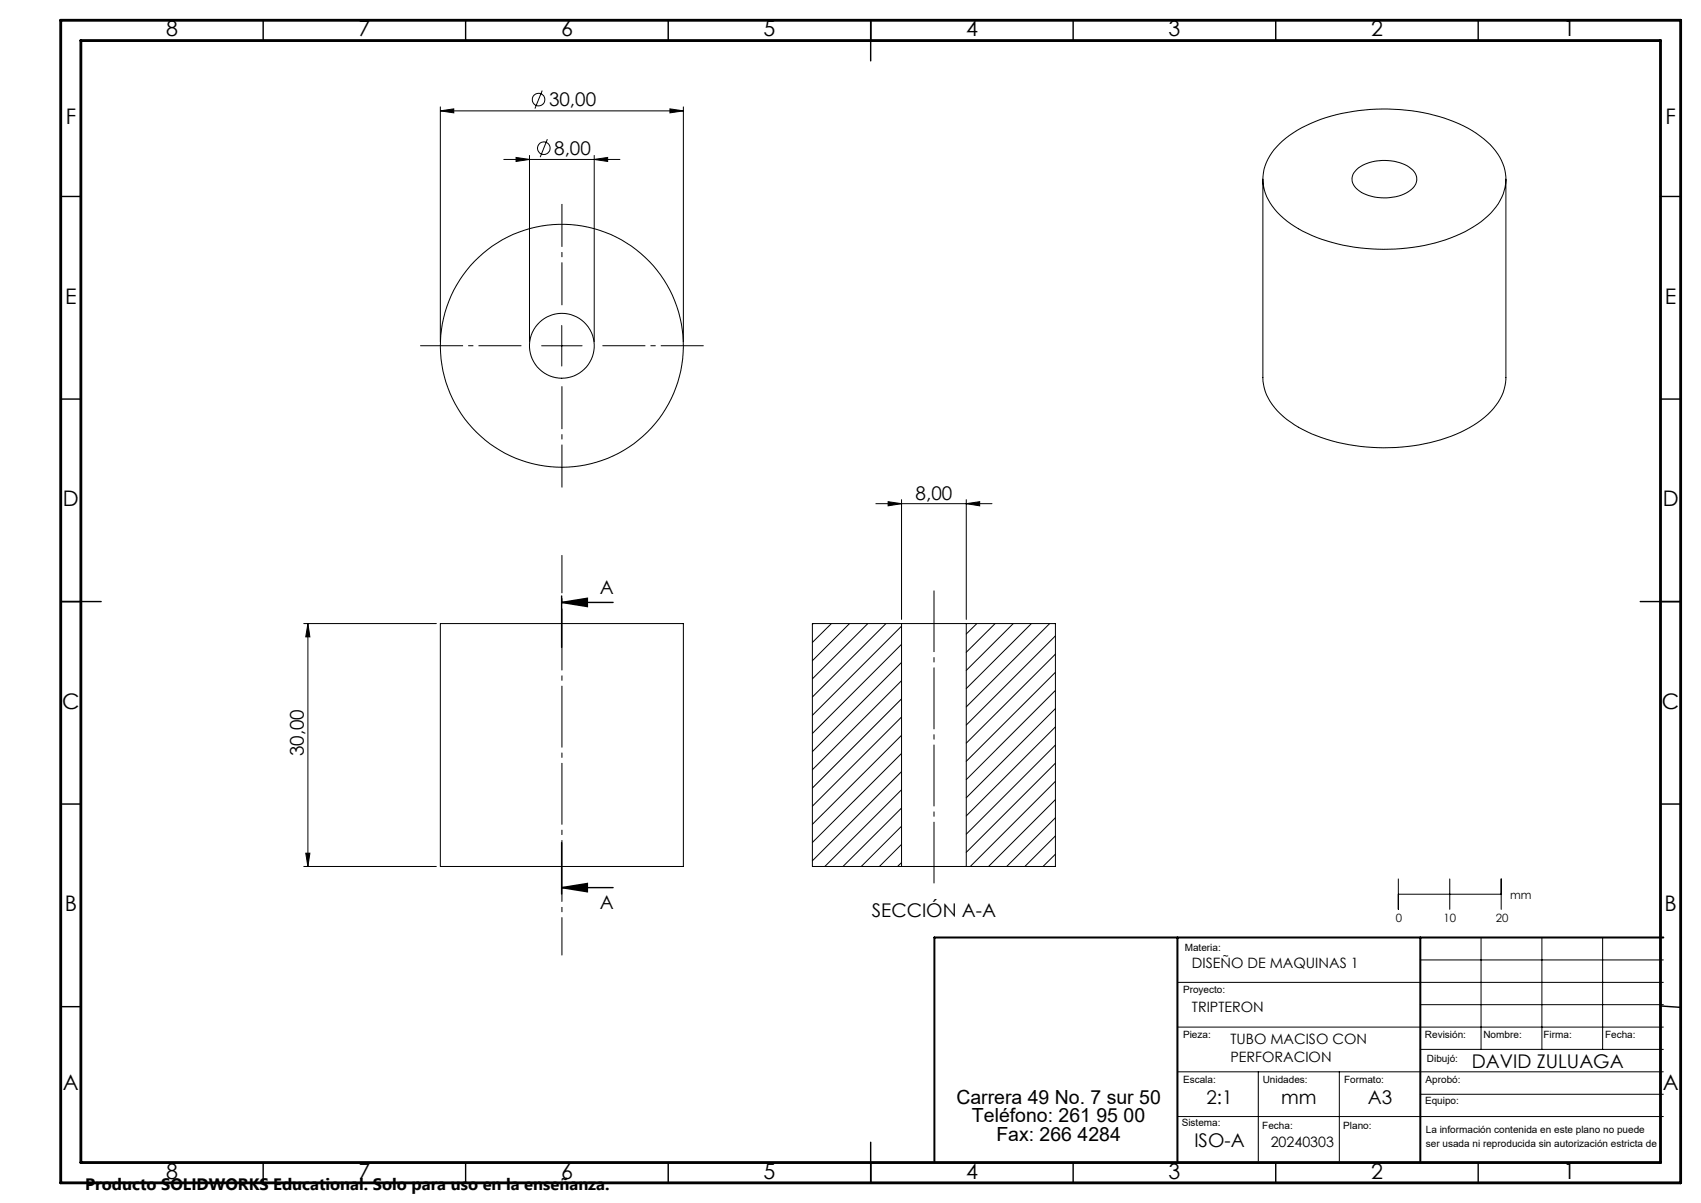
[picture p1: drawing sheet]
<svg xmlns="http://www.w3.org/2000/svg" width="420mm" height="297mm" viewBox="0 0 420 297" stroke-linecap="round" stroke-linejoin="round" font-family="sans-serif">
<g fill="none" stroke="#000" stroke-width=".25">
<path d="M108.7 27.4l3.3-.5v1zM108.7 26.4v58M108.7 27.4h60M124.4 39.4h28.7M127.4 38.9l3.3 .5-3.3 .5zM130.7 38.4v46M133.9 22.4l-1.8 4.4M135.1 34.4l-1.7 4.4M146.7 39.4l3.3-.5v1zM146.7 38.4v46M165.4 26.9l3.3 .5-3.3 .5zM168.7 26.4v58"/>
<path d="M315.9 35.5a34.1 34.1 0 0 1 19.6-8.2 45.6 45.6 0 0 1 28 5 16.4 16.4 0 0 1 8.1 9.7 11.8 11.8 0 0 1-4.3 11.3 36.2 36.2 0 0 1-21.3 8.1 44 44 0 0 1-26.4-5.5 15.2 15.2 0 0 1-7.7-10.7 12 12 0 0 1 4-9.7zM311.8 44.2v49a13.4 13.4 0 0 0 5.9 10.4 40.4 40.4 0 0 0 23.9 7 42.3 42.3 0 0 0 23.2-6.2 14.1 14.1 0 0 0 7-11.2v-49M335 41.8a11.6 11.6 0 0 1 13.4-.1 3.1 3.1 0 0 1-.2 5.3 11.8 11.8 0 0 1-13-.2 3.1 3.1 0 0 1-.2-5zM133.7 85.4h10M138.7 80.4v10M216.3 124.4h28.6M219.3 123.9l3.3 .5-3.3 .5zM222.6 123.4v29.5M238.6 124.4l3.3-.5v1zM238.6 123.4v29.5M75 153.9h32.7M76 153.9v60"/>
<path d="M76 153.9l.5 3.3h-1zM108.7 153.9h60v60h-60zM200.8 153.9l-.2 .2M205.3 153.9l-4.7 4.7M209.8 153.9l-9.2 9.2M214.3 153.9l-13.7 13.7M218.8 153.9l-18.2 18.2M222.6 153.9h16M222.6 153.9h-22v60h22M222.6 153.9v60M222.6 154.6l-22 22M222.6 159.1l-22 22"/>
<path d="M238.6 153.9v60M238.6 153.9h22v60h-22M241.2 153.9l-2.6 2.6M245.7 153.9l-7.1 7.1M250.2 153.9l-11.6 11.6M254.7 153.9l-16.1 16.1M259.2 153.9l-20.6 20.6M260.6 157l-22 22M222.6 163.5l-22 22.1M222.6 168.1l-22 21.9M222.6 172.5l-22 22.1M222.6 177l-22 22"/>
<path d="M260.6 161.5l-22 22M260.6 170.5l-22 22M260.6 166l-22 22M260.6 174.9l-22 22.1M260.6 179.5l-22 21.9M222.6 181.5l-22 22M222.6 186l-22 22M222.6 190.5l-22 22M222.6 195l-18.9 18.9M222.6 199.5l-14.5 14.4M260.6 183.9l-22 22M260.6 188.4l-22 22"/>
<path d="M260.6 192.9l-21 21M260.6 197.4l-16.5 16.5M75 213.9h32.7M75.5 210.6h1l-.5 3.3zM222.6 213.9h16M222.6 204l-9.9 9.9M222.6 208.5l-5.5 5.4M222.6 213l-1 .9M260.6 201.9l-12 12M260.6 206.4l-7.6 7.5M260.6 210.9l-3.1 3M345.3 217v7.5"/>
<path d="M358 217v7.5M370.7 217v7.5M345.3 220.8h25.4M350.7 237h60M365.7 231.5v27.6M380.7 231.5v27.6M395.7 231.5v27.6M290.7 242.5h120M290.7 253.6h120M350.7 248h60M350.7 259.1h60M290.7 264.6h120"/>
<path d="M290.7 275.7h120M310.7 264.6v22.1M330.7 264.6v22.1M350.7 270.2h60"/>
<circle cx="133" cy="24.6" r="1.56"/>
<circle cx="134.3" cy="36.6" r="1.56"/>
<circle cx="138.7" cy="85.4" r="30"/>
<circle cx="138.7" cy="85.4" r="8"/>
</g>
<g fill="none" stroke="#000" stroke-width=".35">
<path d="M65 5v5M115 5v5M165 5v5M215 5v10M265 5v5M315 5v5M365 5v5M15 48.5h5M410 48.5h5M15 98.5h5M410 98.5h5M15 148.5h10"/>
<path d="M138.7 148.7l6.3-1v2.1zM138.7 148.7h12.7M138.7 147.1v12.7M405 148.5h10M15 198.5h5M410 198.5h5M138.7 219.1l6.3-1v2.1zM138.7 208v12.7M138.7 219.1h12.7M15 248.5h5M410 248.4l5 .3M65 287v5"/>
<path d="M115 287v5M165 287v5M215 282v10M265 287v5M315 287v5M365 287v5"/>
</g>
<path d="M138.7 75.4v-25M128.7 85.4h-25M138.7 95.4v25M148.7 85.4h25" fill="none" stroke="#000" stroke-width=".25" stroke-dasharray="15.2 1.3 1.3 1.3" stroke-dashoffset="4.6" stroke-linecap="butt"/>
<path d="M230.6 218.1v-72.3" fill="none" stroke="#000" stroke-width=".25" stroke-dasharray="15.2 1.3 1.3 1.3" stroke-linecap="butt"/>
<path d="M138.7 137v98.9" fill="none" stroke="#000" stroke-width=".25" stroke-dasharray="15.2 1.3 1.3 1.3" stroke-dashoffset="5.8" stroke-linecap="butt"/>
<path d="M290.7 231.5v55.2M350.7 231.5v55.2M410.7 231.5h-180v55.2" fill="none" stroke="#000" stroke-width=".5"/>
<path d="M15 5h400v287h-400zM20 10h390v277h-390z" fill="none" stroke="#000" stroke-width=".7"/>
<g fill="#000">
<path d="M108.7 27.4l3.3-.5v1zM165.4 26.9l3.3 .5-3.3 .5zM127.4 38.9l3.3 .5-3.3 .5zM146.7 39.4l3.3-.5v1z"/>
<path d="M238.6 124.4l3.3-.5v1zM219.3 123.9l3.3 .5-3.3 .5z"/>
<path d="M76 153.9l.5 3.3h-1zM75.5 210.6h1l-.5 3.3z"/>
<path d="M138.7 148.7l6.3-1v2.1zM138.7 219.1l6.3-1v2.1z"/>
</g>
<g font-size="5.3">
<text x="41" y="9">8</text>
<text x="88.5" y="9">7</text>
<text x="138.5" y="9">6</text>
<text x="188.5" y="9">5</text>
<text x="238.5" y="9">4</text>
<text x="288.5" y="9">3</text>
<text x="338.5" y="9">2</text>
<text x="386" y="9">1</text>
<text x="16.2" y="30.7">F</text>
<text x="411.2" y="30.7">F</text>
<text x="16.1" y="75">E</text>
<text x="411.1" y="75">E</text>
<text x="15.5" y="125">D</text>
<text x="410.5" y="125">D</text>
<text x="15.4" y="175">C</text>
<text x="410.4" y="175">C</text>
<text x="16" y="225">B</text>
<text x="411" y="225">B</text>
<text x="15.5" y="269.2">A</text>
<text x="410.5" y="269.2">A</text>
<text x="41" y="291">8</text>
<text x="88.5" y="291">7</text>
<text x="138.5" y="291">6</text>
<text x="188.5" y="291">5</text>
<text x="238.5" y="291">4</text>
<text x="288.5" y="291">3</text>
<text x="338.5" y="291">2</text>
<text x="386" y="291">1</text>
</g>
<g font-size="4.8">
<text x="236.1" y="272.6">Carrera 49 No. 7 sur 50</text>
<text x="240" y="277.1">Teléfono: 261 95 00</text>
<text x="246" y="281.6">Fax: 266 4284</text>
</g>
<g font-size="4.7">
<text x="135.6" y="26.3">30,00</text>
<text x="136.9" y="38.3">8,00</text>
<text x="226.1" y="123.3">8,00</text>
<text x="148.1" y="146.8">A</text>
<text x="75" y="186.7" transform="rotate(-90 75 186.7)">30,00</text>
<text x="148.1" y="224.4">A</text>
<text x="215.3" y="226.4">SECCIÓN A-A</text>
<text x="363.4" y="263.8">DAVID ZULUAGA</text>
<text x="297.9" y="272.6">2:1</text>
<text x="316.3" y="272.6">mm</text>
<text x="337.7" y="272.6">A3</text>
<text x="294.9" y="283.2">ISO-A</text>
</g>
<text font-size="4.1" x="21" y="293.7">Producto SOLIDWORKS Educational. Solo para uso en la enseñanza.</text>
<g font-size="3.5">
<text x="294.3" y="238.9">DISEÑO DE MAQUINAS 1</text>
<text x="294.3" y="249.9">TRIPTERON</text>
<text x="303.8" y="257.7">TUBO MACISO CON</text>
<text x="303.8" y="262.2">PERFORACION</text>
<text x="313.7" y="283.2">20240303</text>
</g>
<g font-size="2.8">
<text x="372.9" y="222">mm</text>
<text x="344.7" y="227.5">0</text>
<text x="356.4" y="227.5">10</text>
<text x="369.4" y="227.5">20</text>
</g>
<g font-size="2.5">
<text x="292.5" y="234.9">Materia:</text>
<text x="292.1" y="245.2">Proyecto:</text>
<text x="292.1" y="256.2">Pieza:</text>
<text x="351.8" y="256.2">Revisión:</text>
<text x="366.3" y="256.2">Nombre:</text>
<text x="381.1" y="256.2">Firma:</text>
<text x="396.3" y="256.2">Fecha:</text>
<text x="352.3" y="262.2">Dibujó:</text>
<text x="292.1" y="267.4">Escala:</text>
<text x="311.8" y="267.5">Unidades:</text>
<text x="331.9" y="267.4">Formato:</text>
<text x="352" y="267.4">Aprobó:</text>
<text x="351.9" y="272.6">Equipo:</text>
<text x="291.8" y="278.1">Sistema:</text>
<text x="311.7" y="278.7">Fecha:</text>
<text x="331.7" y="278.7">Plano:</text>
<text x="352.1" y="279.8">La información contenida en este plano no puede</text>
<text x="352.1" y="283.3">ser usada ni reproducida sin autorización estricta de</text>
</g>
</svg>
